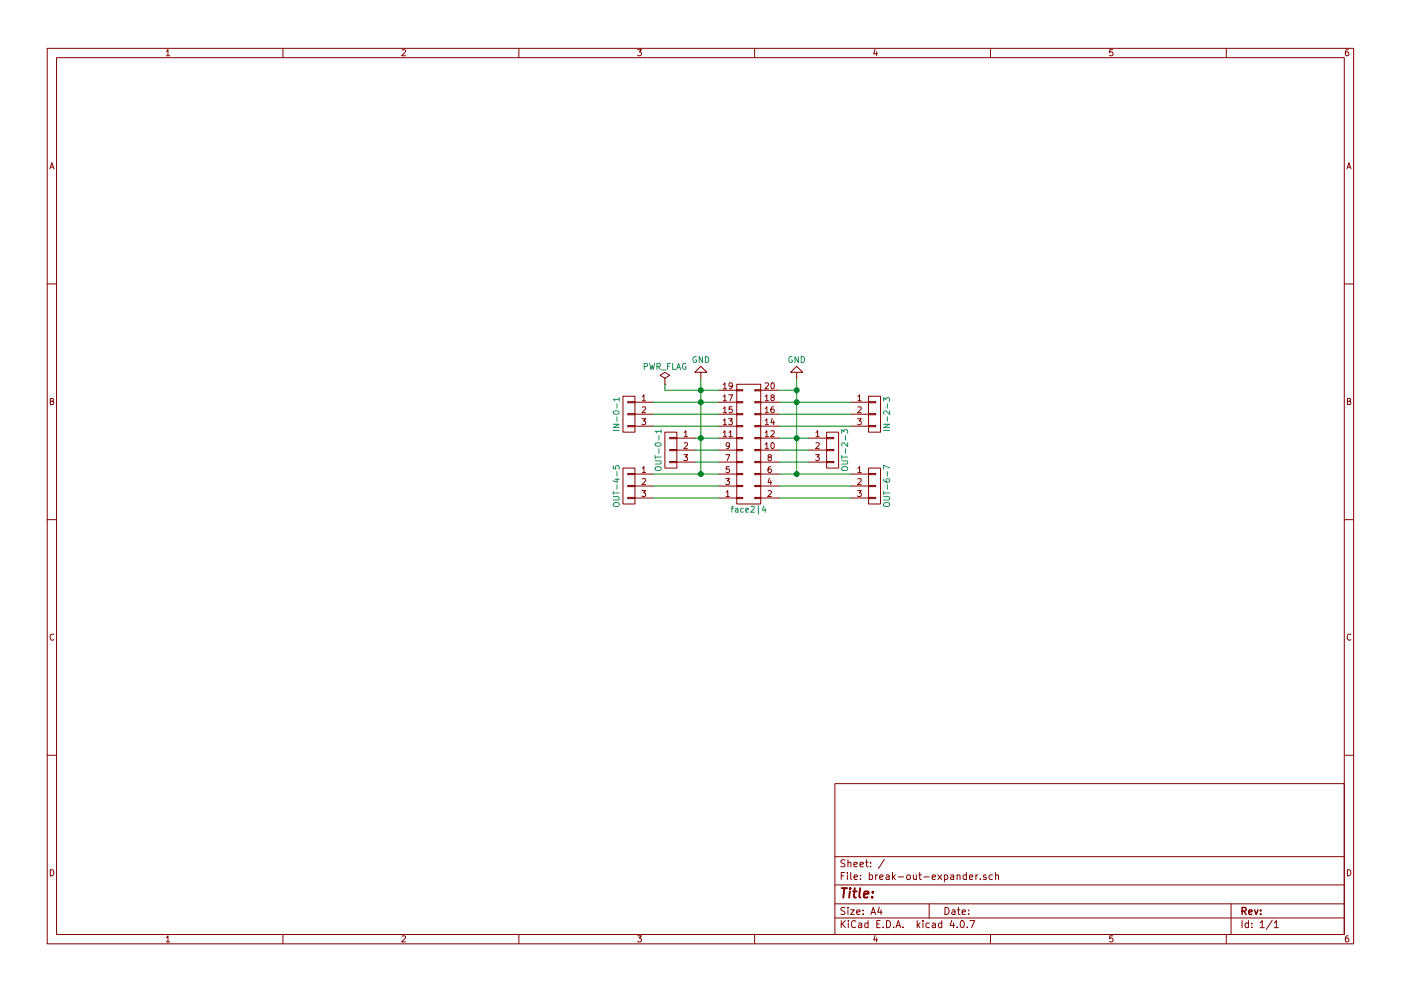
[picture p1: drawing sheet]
EESchema Schematic File Version 2
LIBS:power
LIBS:device
LIBS:transistors
LIBS:conn
LIBS:linear
LIBS:regul
LIBS:74xx
LIBS:cmos4000
LIBS:adc-dac
LIBS:memory
LIBS:xilinx
LIBS:microcontrollers
LIBS:dsp
LIBS:microchip
LIBS:analog_switches
LIBS:motorola
LIBS:texas
LIBS:intel
LIBS:audio
LIBS:interface
LIBS:digital-audio
LIBS:philips
LIBS:display
LIBS:cypress
LIBS:siliconi
LIBS:opto
LIBS:atmel
LIBS:contrib
LIBS:valves
LIBS:break-out-expander-cache
EELAYER 25 0
EELAYER END
$Descr A4 11693 8268
encoding utf-8
Sheet 1 1
Title ""
Date ""
Rev ""
Comp ""
Comment1 ""
Comment2 ""
Comment3 ""
Comment4 ""
$EndDescr
$Comp
L CONN_01X03 IN-2-3
U 1 1
P 7300 3450
F 0 "IN-2-3" V 7400 3450 50  0000 C CNN
F 1 "~" V 7400 3450 50  0000 C CNN
F 2 "Sockets_MOLEX_KK-System:Socket_MOLEX-KK-RM2-54mm_Lock_3pin_straight" H 7300 3450 50  0001 C CNN
F 3 "" H 7300 3450 50  0001 C CNN
	1    7300 3450
	1    0    0    -1  
$EndComp
$Comp
L CONN_01X03 IN-0-1
U 1 1
P 5250 3450
F 0 "IN-0-1" V 5350 3450 50  0000 C CNN
F 1 "~" V 5350 3450 50  0000 C CNN
F 2 "Sockets_MOLEX_KK-System:Socket_MOLEX-KK-RM2-54mm_Lock_3pin_straight" H 5250 3450 50  0001 C CNN
F 3 "" H 5250 3450 50  0001 C CNN
	1    5250 3450
	-1   0    0    -1  
$EndComp
$Comp
L CONN_01X03 OUT-2-3
U 1 1
P 6950 3750
F 0 "OUT-2-3" V 7050 3750 50  0000 C CNN
F 1 "~" V 7050 3750 50  0000 C CNN
F 2 "Sockets_MOLEX_KK-System:Socket_MOLEX-KK-RM2-54mm_Lock_3pin_straight" H 6950 3750 50  0001 C CNN
F 3 "" H 6950 3750 50  0001 C CNN
	1    6950 3750
	1    0    0    -1  
$EndComp
$Comp
L CONN_01X03 OUT-6-7
U 1 1
P 7300 4050
F 0 "OUT-6-7" V 7400 4050 50  0000 C CNN
F 1 "~" V 7400 4050 50  0000 C CNN
F 2 "Sockets_MOLEX_KK-System:Socket_MOLEX-KK-RM2-54mm_Lock_3pin_straight" H 7300 4050 50  0001 C CNN
F 3 "" H 7300 4050 50  0001 C CNN
	1    7300 4050
	1    0    0    -1  
$EndComp
$Comp
L CONN_01X03 OUT-0-1
U 1 1
P 5600 3750
F 0 "OUT-0-1" V 5700 3750 50  0000 C CNN
F 1 "~" V 5700 3750 50  0000 C CNN
F 2 "Sockets_MOLEX_KK-System:Socket_MOLEX-KK-RM2-54mm_Lock_3pin_straight" H 5600 3750 50  0001 C CNN
F 3 "" H 5600 3750 50  0001 C CNN
	1    5600 3750
	-1   0    0    -1  
$EndComp
$Comp
L CONN_01X03 OUT-4-5
U 1 1
P 5250 4050
F 0 "OUT-4-5" V 5350 4050 50  0000 C CNN
F 1 "~" V 5350 4050 50  0000 C CNN
F 2 "Sockets_MOLEX_KK-System:Socket_MOLEX-KK-RM2-54mm_Lock_3pin_straight" H 5250 4050 50  0001 C CNN
F 3 "" H 5250 4050 50  0001 C CNN
	1    5250 4050
	-1   0    0    -1  
$EndComp
Wire Wire Line
	6500 3350 7100 3350
Wire Wire Line
	7100 3450 6500 3450
Wire Wire Line
	7100 3550 6500 3550
Wire Wire Line
	6500 3650 6750 3650
Wire Wire Line
	6500 3750 6750 3750
Wire Wire Line
	6500 3850 6750 3850
Wire Wire Line
	6500 3950 7100 3950
Wire Wire Line
	6500 4050 7100 4050
Wire Wire Line
	6500 4150 7100 4150
Wire Wire Line
	5450 3350 6000 3350
Wire Wire Line
	6000 3450 5450 3450
Wire Wire Line
	6000 3550 5450 3550
Wire Wire Line
	5800 3650 6000 3650
Wire Wire Line
	5800 3750 6000 3750
Wire Wire Line
	5800 3850 6000 3850
Wire Wire Line
	6000 3950 5450 3950
Wire Wire Line
	6000 4050 5450 4050
Wire Wire Line
	6000 4150 5450 4150
$Comp
L CONN_02X10 face2|4
U 1 1
P 6250 3700
F 0 "face2|4" H 6250 4250 50  0000 C CNN
F 1 "~" V 6250 3700 50  0000 C CNN
F 2 "Pin_Headers:Pin_Header_Straight_2x10" H 6250 2500 50  0001 C CNN
F 3 "" H 6250 2500 50  0001 C CNN
	1    6250 3700
	1    0    0    1   
$EndComp
Wire Wire Line
	5550 3250 6000 3250
Wire Wire Line
	5850 3150 5850 3950
Connection ~ 5850 3350
Wire Wire Line
	6500 3250 6650 3250
Wire Wire Line
	6650 3150 6650 3950
Connection ~ 6650 3350
$Comp
L GND #PWR01
U 1 1
P 5850 3150
F 0 "#PWR01" H 5850 2900 50  0001 C CNN
F 1 "GND" H 5850 3000 50  0000 C CNN
F 2 "" H 5850 3150 50  0001 C CNN
F 3 "" H 5850 3150 50  0001 C CNN
	1    5850 3150
	-1   0    0    1   
$EndComp
Connection ~ 5850 3250
$Comp
L GND #PWR02
U 1 1
P 6650 3150
F 0 "#PWR02" H 6650 2900 50  0001 C CNN
F 1 "GND" H 6650 3000 50  0000 C CNN
F 2 "" H 6650 3150 50  0001 C CNN
F 3 "" H 6650 3150 50  0001 C CNN
	1    6650 3150
	-1   0    0    1   
$EndComp
Connection ~ 6650 3250
Connection ~ 6650 3650
Connection ~ 6650 3950
Connection ~ 5850 3650
Connection ~ 5850 3950
$Comp
L PWR_FLAG #FLG03
U 1 1
P 5550 3200
F 0 "#FLG03" H 5550 3275 50  0001 C CNN
F 1 "PWR_FLAG" H 5550 3350 50  0000 C CNN
F 2 "" H 5550 3200 50  0001 C CNN
F 3 "" H 5550 3200 50  0001 C CNN
	1    5550 3200
	1    0    0    -1  
$EndComp
Wire Wire Line
	5550 3250 5550 3200
$EndSCHEMATC
